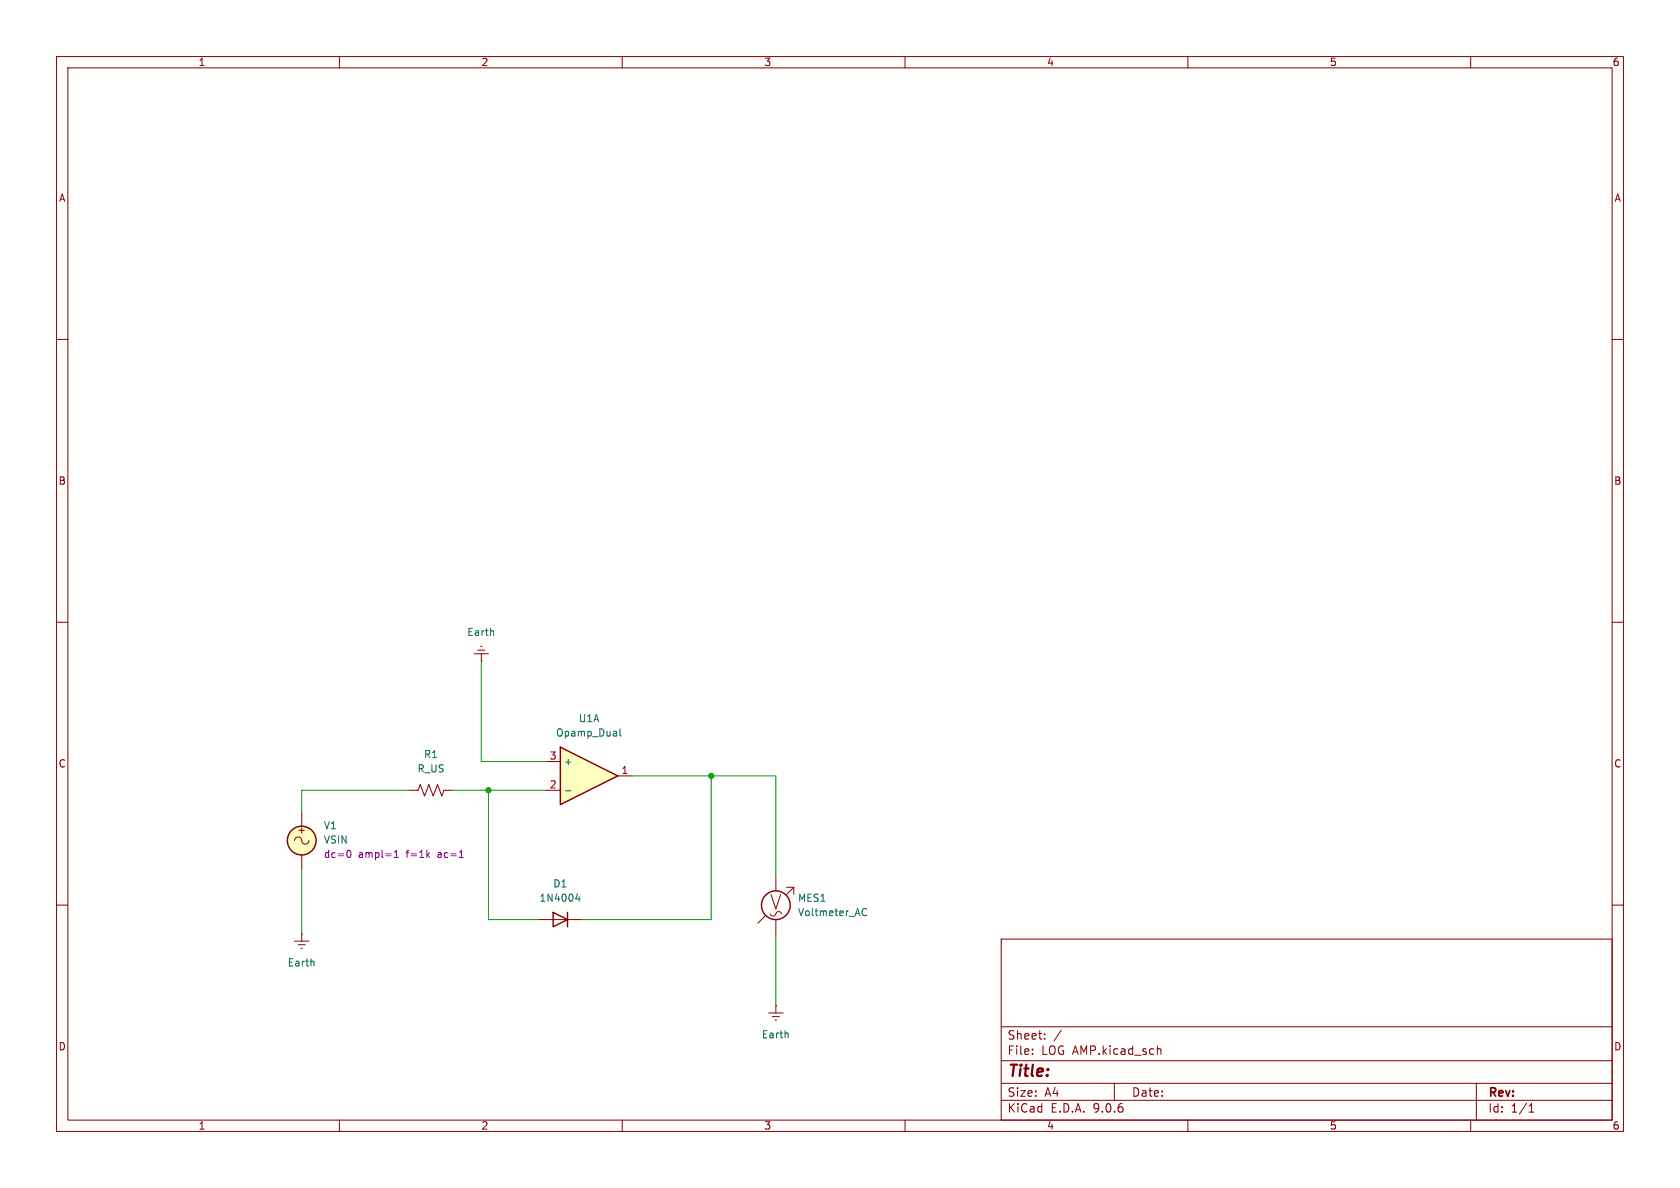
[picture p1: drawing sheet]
<svg xmlns="http://www.w3.org/2000/svg" width="297mm" height="210mm" viewBox="0 0 297 210" stroke-linecap="round" stroke-linejoin="round" font-family="sans-serif">
<g fill="none" stroke="#840000" stroke-width=".18">
<path d="M10 10h277v190h-277zM12 12h273v186h-273zM60 10v2M110 10v2M160 10v2M210 10v2M260 10v2M10 60h2M285 60h2M10 110h2M285 110h2M52.1 148.6a.67 .67 0 0 1 .7-.6 .67 .67 0 0 1 .6 .8 .64 .64 0 0 0 .7 .4 .64 .64 0 0 0 .5-.6"/>
<path d="M53.3 143.5v2.6M53.3 151.1v2.6M10 160h2M52.1 166.4h2.5M52.7 167h1.3M53.2 167.6h.3M53.3 165.1h.1M53.3 165.1v1.3M95.2 162.6h7.7M177 166h108v32h-108zM285 160h2M60 198v2"/>
<path d="M110 198v2M160 198v2M177 194.5h108M177 191.5h108M177 187.5h108M177 181.5h108M182.5 186.3v.1M182.5 185.5v.1M184.7 183.6v.1M184.7 182.8v.1M187.6 182.1l-1.3 2M197 191.5v3"/>
<path d="M204.6 185.5l.2-.1 .4 .1v.9M210 198v2M260 198v2M261 191.5v6.5M270.3 196.6h.9M270.3 195.5l.4-.4v1.5"/>
</g>
<path d="M102.1 158l-.3 .9h.8M102.4 158.5v.8M55.5 170v.8" fill="none" stroke="#006464" stroke-width=".18"/>
<circle cx="53.3" cy="148.6" r="2.54" fill="#ffffc2" stroke="#ffffc2" stroke-width=".18"/>
<g fill="none" stroke="#840000" stroke-width=".25">
<path d="M97.8 161.3l2.5 1.3-2.5 1.2zM100.3 161.3v2.5"/>
<circle cx="53.3" cy="148.6" r="2.54"/>
</g>
<path d="M61.5 150.4l.1-.1a.68 .68 0 0 1 .5 .6 .68 .68 0 0 1-.5 .7l-.1-.1M69.7 151.6h.7M69.7 150.7l.4-.4v1.3M81.2 151.6h.7" fill="none" stroke="#840084" stroke-width=".18"/>
<path d="M99.1 132.1l10.1 5.1-10.1 5z" fill="#ffffc2"/>
<g fill="none" stroke="#840000" stroke-width=".25">
<path d="M99.1 132.1l10.1 5.1-10.1 5z"/>
<circle cx="137.2" cy="160" r="2.54"/>
</g>
<g fill="none" stroke="#840000" stroke-width=".18">
<path d="M83.8 115.6h2.6M84.5 114.9h1.2M85 114.3h.2M85.1 116.8h.1M85.1 115.6v1.2M72.4 139.7h1.5l.4-1 .8 2 .7-2 .8 2 .7-2 .8 2 .4-1h1.5M96.5 134.6h2.6M96.5 139.7h2.6M109.2 137.2h2.6M137.2 154.9v2.6M139.1 156.8h1.2v1.3M140.3 156.8l-1.2 1.3"/>
<path d="M135.3 161.9l-1.3 1.3M135.9 179.1h2.5M136.5 179.7h1.3M137.2 177.8h.1M137.2 162.6v2.5M137.2 177.8v1.3M137 180.3h.3"/>
</g>
<path d="M87.2 111.6l.1 .7M100 139.8h.9M109.6 128.8v1.1l.2 .2M152.5 161.7l.3 .2 .4-.2M153.2 160.7l-.4-.1-.3 .2M139.3 182.7v.8" fill="none" stroke="#006464" stroke-width=".18"/>
<path d="M85.1 116.8v17.8h11.4M72.4 139.7h-19.1v3.8M80 139.7h16.5M86.4 139.7v22.9h8.8M111.8 137.2h25.4v17.7M125.7 137.2v25.4h-22.8M53.3 153.7v11.4M137.2 165.1v12.7" fill="none" stroke="#009600" stroke-width=".18"/>
<g fill="#009600" stroke="#009600" stroke-width=".18">
<circle cx="86.4" cy="139.7" r=".46"/>
<circle cx="125.7" cy="137.2" r=".46"/>
</g>
<text font-size="3.5" fill="#840000" x="136.1" y="161">V</text>
<text font-size="2.8" fill="#840000" x="178" y="190.9">Title:</text>
<g font-size="2.1" fill="#840000">
<text x="178" y="184">Sheet:</text>
<text x="178" y="186.7">File:</text>
<text x="184.1" y="186.7">LOG AMP.kicad_sch</text>
<text x="178" y="196.9">KiCad</text>
<text x="178" y="194.1">Size:</text>
<text x="184.7" y="194.1">A4</text>
<text x="185.7" y="196.9">E.D.A.</text>
<text x="193.3" y="196.9">9.0.6</text>
<text x="200" y="194.1">Date:</text>
<text x="263" y="194.3">Rev:</text>
<text x="263" y="196.9">Id:</text>
<text x="267.1" y="196.9">1/1</text>
</g>
<g font-size="1.8" fill="#840000">
<text x="35" y="11.9">1</text>
<text x="85" y="11.9">2</text>
<text x="135" y="11.9">3</text>
<text x="185" y="11.9">4</text>
<text x="235" y="11.9">5</text>
<text x="285" y="11.9">6</text>
<text x="10.3" y="35.9">A</text>
<text x="285.3" y="35.9">A</text>
<text x="10.3" y="85.9">B</text>
<text x="285.3" y="85.9">B</text>
<text x="10.3" y="135.9">C</text>
<text x="285.3" y="135.9">C</text>
<text x="52.5" y="147.5">+</text>
<text x="10.3" y="185.9">D</text>
<text x="285.3" y="185.9">D</text>
<text x="35" y="199.9">1</text>
<text x="85" y="199.9">2</text>
<text x="135" y="199.9">3</text>
<text x="185" y="199.9">4</text>
<text x="235" y="199.9">5</text>
<text x="285" y="199.9">6</text>
</g>
<g font-size="1.8" fill="#006464">
<text x="82.5" y="112.6">Earth</text>
<text x="98.2" y="130.4">Opamp_Dual</text>
<text x="102.2" y="127.9">U1A</text>
<text x="73.7" y="136.8">R_US</text>
<text x="74.9" y="134.2">R1</text>
<text x="99.6" y="135.5">+</text>
<text x="57.2" y="146.8">V1</text>
<text x="57.2" y="149.3">VSIN</text>
<text x="95.3" y="159.6">1N4004</text>
<text x="97.7" y="157.1">D1</text>
<text x="141" y="159.6">MES1</text>
<text x="141" y="162.2">Voltmeter_AC</text>
<text x="50.8" y="171">Earth</text>
<text x="134.6" y="183.7">Earth</text>
</g>
<g font-size="1.8" fill="#a90000">
<text x="97.1" y="134.4">3</text>
<text x="109.8" y="136.9">1</text>
<text x="97.1" y="139.4">2</text>
</g>
<g font-size="1.8" fill="#840084">
<text x="57.2" y="151.9">dc=0</text>
<text x="63.3" y="151.9">ampl=1</text>
<text x="72" y="151.9">f=1k</text>
<text x="77.7" y="151.9">ac=1</text>
</g>
</svg>
